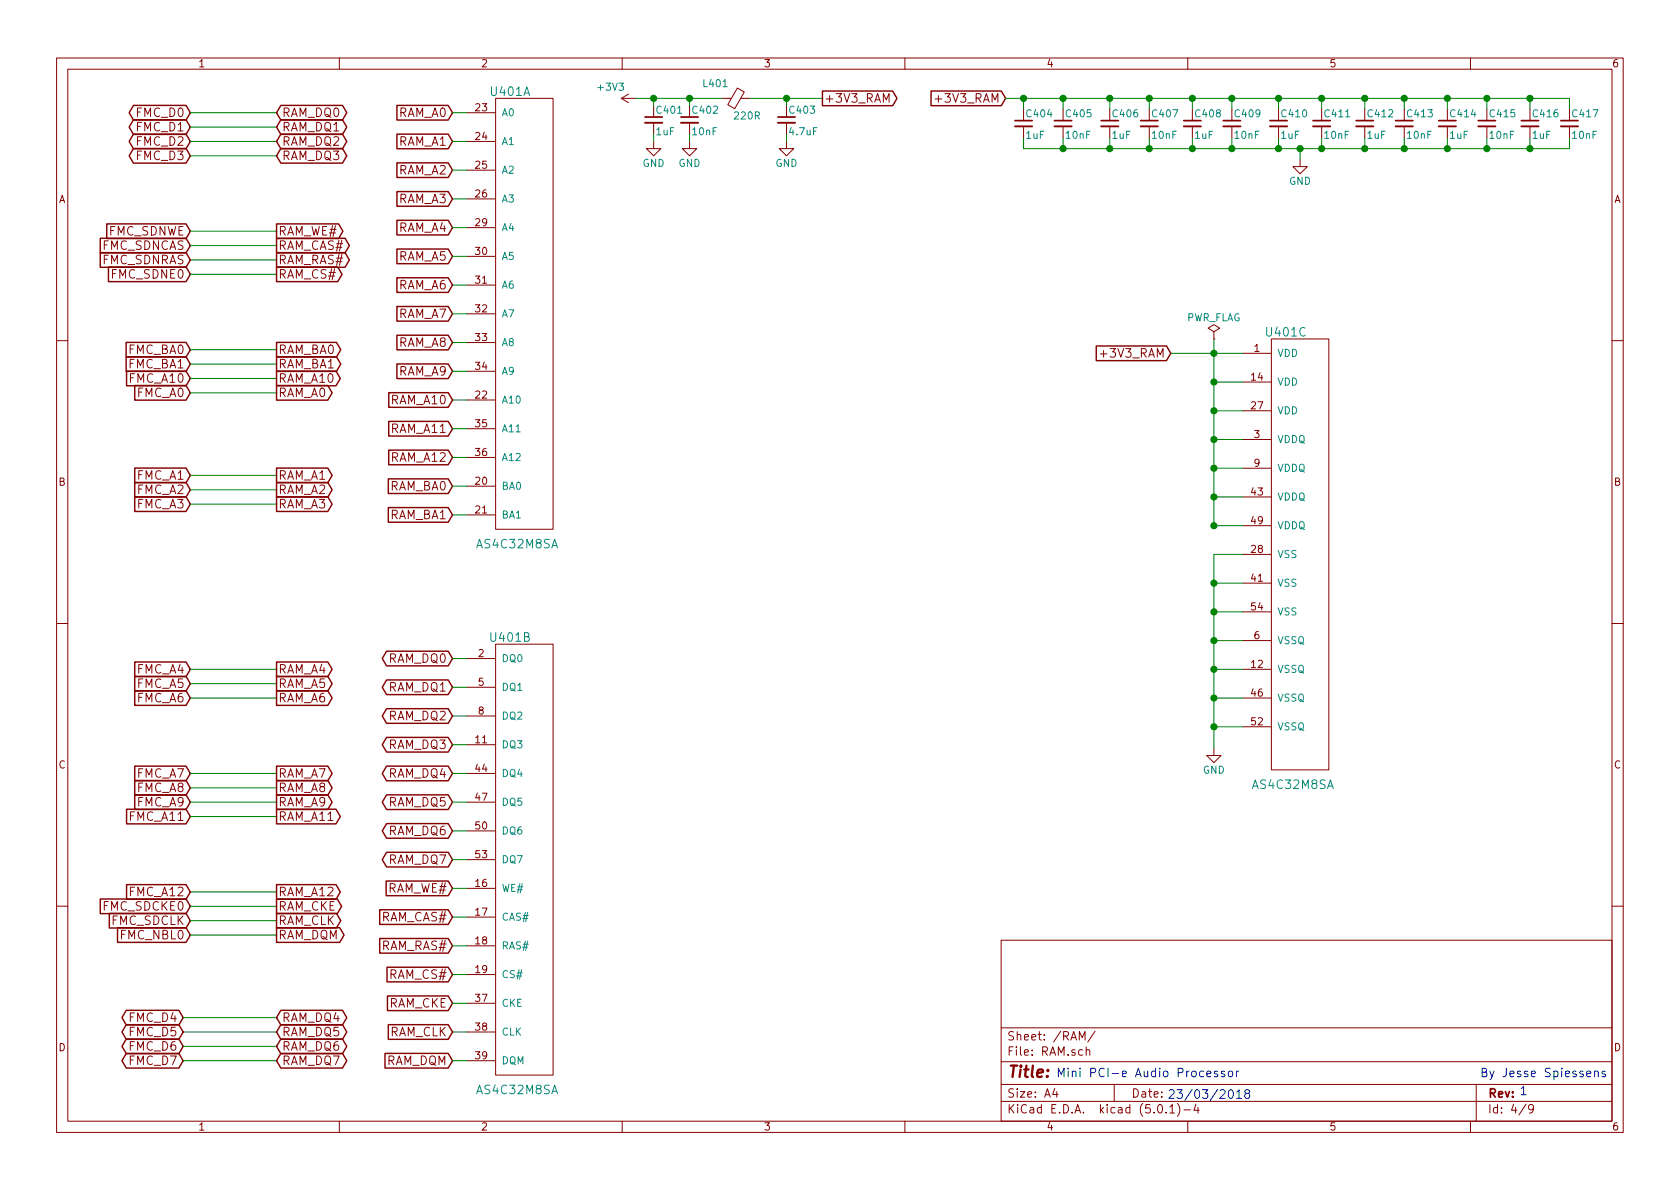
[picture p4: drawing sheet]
EESchema Schematic File Version 2
LIBS:power
LIBS:device
LIBS:switches
LIBS:relays
LIBS:motors
LIBS:transistors
LIBS:conn
LIBS:linear
LIBS:regul
LIBS:74xx
LIBS:cmos4000
LIBS:adc-dac
LIBS:memory
LIBS:xilinx
LIBS:microcontrollers
LIBS:dsp
LIBS:microchip
LIBS:analog_switches
LIBS:motorola
LIBS:texas
LIBS:intel
LIBS:audio
LIBS:interface
LIBS:digital-audio
LIBS:philips
LIBS:display
LIBS:cypress
LIBS:siliconi
LIBS:opto
LIBS:atmel
LIBS:contrib
LIBS:valves
LIBS:STM32
LIBS:SDRAM
LIBS:CODEC
LIBS:TVS_ARRAY
LIBS:BUCK
LIBS:LDO
LIBS:BOOST
LIBS:CONNECTOR
LIBS:POWER_SW
LIBS:EMI_GASKET
LIBS:LED
LIBS:Main board-cache
EELAYER 25 0
EELAYER END
$Descr A4 11693 8268
encoding utf-8
Sheet 4 9
Title ""
Date ""
Rev ""
Comp ""
Comment1 ""
Comment2 ""
Comment3 ""
Comment4 ""
$EndDescr
$Comp
L AS4C32M8SA U401
U 1 1
P 3650 2175
F 0 "U401" H 3550 3725 60  0000 C CNN
F 1 "AS4C32M8SA" H 3600 575 60  0000 C CNN
F 2 "TSSOP:TSSOP-54_P-0.8mm" H 3550 3725 60  0001 C CNN
F 3 "" H 3550 3725 60  0001 C CNN
	1    3650 2175
	1    0    0    -1  
$EndComp
$Comp
L AS4C32M8SA U401
U 2 1
P 3650 5975
F 0 "U401" H 3550 7525 60  0000 C CNN
F 1 "AS4C32M8SA" H 3600 4375 60  0000 C CNN
F 2 "TSSOP:TSSOP-54_P-0.8mm" H 3550 7525 60  0001 C CNN
F 3 "" H 3550 7525 60  0001 C CNN
	2    3650 5975
	1    0    0    -1  
$EndComp
$Comp
L AS4C32M8SA U401
U 3 1
P 9050 3850
F 0 "U401" H 8950 5400 60  0000 C CNN
F 1 "AS4C32M8SA" H 9000 2250 60  0000 C CNN
F 2 "TSSOP:TSSOP-54_P-0.8mm" H 8950 5400 60  0001 C CNN
F 3 "" H 8950 5400 60  0001 C CNN
	3    9050 3850
	1    0    0    -1  
$EndComp
$Comp
L +3V3 #PWR033
U 1 1
P 4425 675
F 0 "#PWR033" H 4425 525 50  0001 C CNN
F 1 "+3V3" V 4500 850 50  0000 C CNN
F 2 "" H 4425 675 50  0001 C CNN
F 3 "" H 4425 675 50  0001 C CNN
	1    4425 675 
	0    -1   -1   0   
$EndComp
$Comp
L Ferrite_Bead_Small L401
U 1 1
P 5125 675
F 0 "L401" V 5225 725 50  0000 L CNN
F 1 "220R" V 5000 500 50  0000 L CNN
F 2 "Inductors_SMD:L_0603" V 5055 675 50  0001 C CNN
F 3 "" H 5125 675 50  0001 C CNN
	1    5125 675 
	0    -1   -1   0   
$EndComp
$Comp
L C_Small C401
U 1 1
P 4550 825
F 0 "C401" H 4560 895 50  0000 L CNN
F 1 "1uF" H 4560 745 50  0000 L CNN
F 2 "Capacitors_SMD:C_0603" H 4550 825 50  0001 C CNN
F 3 "" H 4550 825 50  0001 C CNN
	1    4550 825 
	1    0    0    -1  
$EndComp
$Comp
L C_Small C402
U 1 1
P 4800 825
F 0 "C402" H 4810 895 50  0000 L CNN
F 1 "10nF" H 4810 745 50  0000 L CNN
F 2 "Capacitors_SMD:C_0603" H 4800 825 50  0001 C CNN
F 3 "" H 4800 825 50  0001 C CNN
	1    4800 825 
	1    0    0    -1  
$EndComp
$Comp
L GND #PWR034
U 1 1
P 4550 975
F 0 "#PWR034" H 4550 725 50  0001 C CNN
F 1 "GND" H 4550 825 50  0000 C CNN
F 2 "" H 4550 975 50  0001 C CNN
F 3 "" H 4550 975 50  0001 C CNN
	1    4550 975 
	1    0    0    -1  
$EndComp
$Comp
L GND #PWR035
U 1 1
P 4800 975
F 0 "#PWR035" H 4800 725 50  0001 C CNN
F 1 "GND" H 4800 825 50  0000 C CNN
F 2 "" H 4800 975 50  0001 C CNN
F 3 "" H 4800 975 50  0001 C CNN
	1    4800 975 
	1    0    0    -1  
$EndComp
$Comp
L C_Small C403
U 1 1
P 5475 825
F 0 "C403" H 5485 895 50  0000 L CNN
F 1 "4.7uF" H 5485 745 50  0000 L CNN
F 2 "Capacitors_SMD:C_0805" H 5475 825 50  0001 C CNN
F 3 "" H 5475 825 50  0001 C CNN
	1    5475 825 
	1    0    0    -1  
$EndComp
$Comp
L GND #PWR036
U 1 1
P 5475 975
F 0 "#PWR036" H 5475 725 50  0001 C CNN
F 1 "GND" H 5475 825 50  0000 C CNN
F 2 "" H 5475 975 50  0001 C CNN
F 3 "" H 5475 975 50  0001 C CNN
	1    5475 975 
	1    0    0    -1  
$EndComp
Wire Wire Line
	4425 675  5025 675 
Wire Wire Line
	4550 675  4550 725 
Wire Wire Line
	4800 675  4800 725 
Connection ~ 4550 675 
Connection ~ 4800 675 
Wire Wire Line
	5225 675  5725 675 
Wire Wire Line
	5475 675  5475 725 
Wire Wire Line
	4550 925  4550 975 
Wire Wire Line
	4800 925  4800 975 
Wire Wire Line
	5475 925  5475 975 
Text GLabel 5725 675  2    60   Output ~ 0
+3V3_RAM
Connection ~ 5475 675 
Text GLabel 7000 675  0    60   Input ~ 0
+3V3_RAM
$Comp
L C_Small C404
U 1 1
P 7125 850
F 0 "C404" H 7135 920 50  0000 L CNN
F 1 "1uF" H 7135 770 50  0000 L CNN
F 2 "Capacitors_SMD:C_0603" H 7125 850 50  0001 C CNN
F 3 "" H 7125 850 50  0001 C CNN
	1    7125 850 
	1    0    0    -1  
$EndComp
$Comp
L C_Small C405
U 1 1
P 7400 850
F 0 "C405" H 7410 920 50  0000 L CNN
F 1 "10nF" H 7410 770 50  0000 L CNN
F 2 "Capacitors_SMD:C_0603" H 7400 850 50  0001 C CNN
F 3 "" H 7400 850 50  0001 C CNN
	1    7400 850 
	1    0    0    -1  
$EndComp
$Comp
L C_Small C406
U 1 1
P 7725 850
F 0 "C406" H 7735 920 50  0000 L CNN
F 1 "1uF" H 7735 770 50  0000 L CNN
F 2 "Capacitors_SMD:C_0603" H 7725 850 50  0001 C CNN
F 3 "" H 7725 850 50  0001 C CNN
	1    7725 850 
	1    0    0    -1  
$EndComp
$Comp
L C_Small C407
U 1 1
P 8000 850
F 0 "C407" H 8010 920 50  0000 L CNN
F 1 "10nF" H 8010 770 50  0000 L CNN
F 2 "Capacitors_SMD:C_0603" H 8000 850 50  0001 C CNN
F 3 "" H 8000 850 50  0001 C CNN
	1    8000 850 
	1    0    0    -1  
$EndComp
$Comp
L C_Small C408
U 1 1
P 8300 850
F 0 "C408" H 8310 920 50  0000 L CNN
F 1 "1uF" H 8310 770 50  0000 L CNN
F 2 "Capacitors_SMD:C_0603" H 8300 850 50  0001 C CNN
F 3 "" H 8300 850 50  0001 C CNN
	1    8300 850 
	1    0    0    -1  
$EndComp
$Comp
L C_Small C409
U 1 1
P 8575 850
F 0 "C409" H 8585 920 50  0000 L CNN
F 1 "10nF" H 8585 770 50  0000 L CNN
F 2 "Capacitors_SMD:C_0603" H 8575 850 50  0001 C CNN
F 3 "" H 8575 850 50  0001 C CNN
	1    8575 850 
	1    0    0    -1  
$EndComp
$Comp
L C_Small C410
U 1 1
P 8900 850
F 0 "C410" H 8910 920 50  0000 L CNN
F 1 "1uF" H 8910 770 50  0000 L CNN
F 2 "Capacitors_SMD:C_0603" H 8900 850 50  0001 C CNN
F 3 "" H 8900 850 50  0001 C CNN
	1    8900 850 
	1    0    0    -1  
$EndComp
$Comp
L C_Small C411
U 1 1
P 9200 850
F 0 "C411" H 9210 920 50  0000 L CNN
F 1 "10nF" H 9210 770 50  0000 L CNN
F 2 "Capacitors_SMD:C_0603" H 9200 850 50  0001 C CNN
F 3 "" H 9200 850 50  0001 C CNN
	1    9200 850 
	1    0    0    -1  
$EndComp
$Comp
L C_Small C412
U 1 1
P 9500 850
F 0 "C412" H 9510 920 50  0000 L CNN
F 1 "1uF" H 9510 770 50  0000 L CNN
F 2 "Capacitors_SMD:C_0603" H 9500 850 50  0001 C CNN
F 3 "" H 9500 850 50  0001 C CNN
	1    9500 850 
	1    0    0    -1  
$EndComp
$Comp
L C_Small C413
U 1 1
P 9775 850
F 0 "C413" H 9785 920 50  0000 L CNN
F 1 "10nF" H 9785 770 50  0000 L CNN
F 2 "Capacitors_SMD:C_0603" H 9775 850 50  0001 C CNN
F 3 "" H 9775 850 50  0001 C CNN
	1    9775 850 
	1    0    0    -1  
$EndComp
$Comp
L GND #PWR037
U 1 1
P 9050 1100
F 0 "#PWR037" H 9050 850 50  0001 C CNN
F 1 "GND" H 9050 950 50  0000 C CNN
F 2 "" H 9050 1100 50  0001 C CNN
F 3 "" H 9050 1100 50  0001 C CNN
	1    9050 1100
	1    0    0    -1  
$EndComp
Wire Wire Line
	9500 750  9500 675 
Connection ~ 9500 675 
Wire Wire Line
	9200 750  9200 675 
Connection ~ 9200 675 
Wire Wire Line
	8900 750  8900 675 
Connection ~ 8900 675 
Wire Wire Line
	8575 750  8575 675 
Connection ~ 8575 675 
Wire Wire Line
	8300 750  8300 675 
Connection ~ 8300 675 
Wire Wire Line
	8000 750  8000 675 
Connection ~ 8000 675 
Wire Wire Line
	7725 750  7725 675 
Connection ~ 7725 675 
Wire Wire Line
	7400 750  7400 675 
Connection ~ 7400 675 
Wire Wire Line
	7125 750  7125 675 
Connection ~ 7125 675 
Wire Wire Line
	7125 950  7125 1025
Wire Wire Line
	9500 950  9500 1025
Connection ~ 9500 1025
Wire Wire Line
	9200 950  9200 1025
Connection ~ 9200 1025
Wire Wire Line
	8900 950  8900 1025
Connection ~ 8900 1025
Wire Wire Line
	8575 950  8575 1025
Connection ~ 8575 1025
Wire Wire Line
	8300 950  8300 1025
Connection ~ 8300 1025
Wire Wire Line
	8000 950  8000 1025
Connection ~ 8000 1025
Wire Wire Line
	7725 950  7725 1025
Connection ~ 7725 1025
Wire Wire Line
	7400 950  7400 1025
Connection ~ 7400 1025
$Comp
L C_Small C414
U 1 1
P 10075 850
F 0 "C414" H 10085 920 50  0000 L CNN
F 1 "1uF" H 10085 770 50  0000 L CNN
F 2 "Capacitors_SMD:C_0603" H 10075 850 50  0001 C CNN
F 3 "" H 10075 850 50  0001 C CNN
	1    10075 850 
	1    0    0    -1  
$EndComp
$Comp
L C_Small C415
U 1 1
P 10350 850
F 0 "C415" H 10360 920 50  0000 L CNN
F 1 "10nF" H 10360 770 50  0000 L CNN
F 2 "Capacitors_SMD:C_0603" H 10350 850 50  0001 C CNN
F 3 "" H 10350 850 50  0001 C CNN
	1    10350 850 
	1    0    0    -1  
$EndComp
$Comp
L C_Small C416
U 1 1
P 10650 850
F 0 "C416" H 10660 920 50  0000 L CNN
F 1 "1uF" H 10660 770 50  0000 L CNN
F 2 "Capacitors_SMD:C_0603" H 10650 850 50  0001 C CNN
F 3 "" H 10650 850 50  0001 C CNN
	1    10650 850 
	1    0    0    -1  
$EndComp
$Comp
L C_Small C417
U 1 1
P 10925 850
F 0 "C417" H 10935 920 50  0000 L CNN
F 1 "10nF" H 10935 770 50  0000 L CNN
F 2 "Capacitors_SMD:C_0603" H 10925 850 50  0001 C CNN
F 3 "" H 10925 850 50  0001 C CNN
	1    10925 850 
	1    0    0    -1  
$EndComp
Wire Wire Line
	10925 675  10925 750 
Wire Wire Line
	10925 1025 10925 950 
Wire Wire Line
	9775 750  9775 675 
Connection ~ 9775 675 
Wire Wire Line
	10075 750  10075 675 
Connection ~ 10075 675 
Wire Wire Line
	10350 750  10350 675 
Connection ~ 10350 675 
Wire Wire Line
	10650 750  10650 675 
Connection ~ 10650 675 
Wire Wire Line
	10650 950  10650 1025
Connection ~ 10650 1025
Wire Wire Line
	10350 950  10350 1025
Connection ~ 10350 1025
Wire Wire Line
	10075 950  10075 1025
Connection ~ 10075 1025
Wire Wire Line
	9775 950  9775 1025
Connection ~ 9775 1025
Wire Wire Line
	7125 1025 10925 1025
Wire Wire Line
	10925 675  7000 675 
Wire Wire Line
	9050 1100 9050 1025
Connection ~ 9050 1025
Text GLabel 1325 775  0    60   BiDi ~ 0
FMC_D0
Text GLabel 1325 875  0    60   BiDi ~ 0
FMC_D1
Text GLabel 1325 975  0    60   BiDi ~ 0
FMC_D2
Text GLabel 1325 1075 0    60   BiDi ~ 0
FMC_D3
Text GLabel 1325 1600 0    60   Input ~ 0
FMC_SDNWE
Text GLabel 1325 1700 0    60   Input ~ 0
FMC_SDNCAS
Text GLabel 1325 1800 0    60   Input ~ 0
FMC_SDNRAS
Text GLabel 1325 1900 0    60   Input ~ 0
FMC_SDNE0
Text GLabel 1325 2425 0    60   Input ~ 0
FMC_BA0
Text GLabel 1325 2525 0    60   Input ~ 0
FMC_BA1
Text GLabel 1325 2625 0    60   Input ~ 0
FMC_A10
Text GLabel 1325 2725 0    60   Input ~ 0
FMC_A0
Text GLabel 1325 3300 0    60   Input ~ 0
FMC_A1
Text GLabel 1325 3400 0    60   Input ~ 0
FMC_A2
Text GLabel 1325 3500 0    60   Input ~ 0
FMC_A3
Text GLabel 1325 4650 0    60   Input ~ 0
FMC_A4
Text GLabel 1325 4750 0    60   Input ~ 0
FMC_A5
Text GLabel 1325 4850 0    60   Input ~ 0
FMC_A6
Text GLabel 1275 7375 0    60   BiDi ~ 0
FMC_D7
Text GLabel 1275 7275 0    60   BiDi ~ 0
FMC_D6
Text GLabel 1275 7175 0    60   BiDi ~ 0
FMC_D5
Text GLabel 1275 7075 0    60   BiDi ~ 0
FMC_D4
Text GLabel 1325 6500 0    60   Input ~ 0
FMC_NBL0
Text GLabel 1325 6400 0    60   Input ~ 0
FMC_SDCLK
Text GLabel 1325 6300 0    60   Input ~ 0
FMC_SDCKE0
Text GLabel 1325 6200 0    60   Input ~ 0
FMC_A12
Text GLabel 1325 5675 0    60   Input ~ 0
FMC_A11
Text GLabel 1325 5575 0    60   Input ~ 0
FMC_A9
Text GLabel 1325 5475 0    60   Input ~ 0
FMC_A8
Text GLabel 1325 5375 0    60   Input ~ 0
FMC_A7
Wire Wire Line
	1275 7375 1925 7375
Wire Wire Line
	1275 7275 1925 7275
Wire Wire Line
	1275 7175 1925 7175
Wire Wire Line
	1275 7075 1925 7075
Wire Wire Line
	1325 6500 1925 6500
Wire Wire Line
	1325 6400 1925 6400
Wire Wire Line
	1325 6300 1925 6300
Wire Wire Line
	1325 6200 1925 6200
Wire Wire Line
	1325 5675 1925 5675
Wire Wire Line
	1325 5575 1925 5575
Wire Wire Line
	1325 5475 1925 5475
Wire Wire Line
	1325 5375 1925 5375
Wire Wire Line
	1325 4850 1925 4850
Wire Wire Line
	1325 4750 1925 4750
Wire Wire Line
	1325 4650 1925 4650
Wire Wire Line
	1325 3500 1925 3500
Wire Wire Line
	1325 3400 1925 3400
Wire Wire Line
	1325 3300 1925 3300
Wire Wire Line
	1325 2725 1925 2725
Wire Wire Line
	1325 2625 1925 2625
Wire Wire Line
	1325 2525 1925 2525
Wire Wire Line
	1325 2425 1925 2425
Wire Wire Line
	1325 1900 1925 1900
Wire Wire Line
	1325 1800 1925 1800
Wire Wire Line
	1325 1700 1925 1700
Wire Wire Line
	1325 1600 1925 1600
Wire Wire Line
	1325 1075 1925 1075
Wire Wire Line
	1325 975  1925 975 
Wire Wire Line
	1325 875  1925 875 
Wire Wire Line
	1325 775  1925 775 
Text GLabel 1925 775  2    60   BiDi ~ 0
RAM_DQ0
Text GLabel 1925 875  2    60   BiDi ~ 0
RAM_DQ1
Text GLabel 1925 975  2    60   BiDi ~ 0
RAM_DQ2
Text GLabel 1925 1075 2    60   BiDi ~ 0
RAM_DQ3
Text GLabel 1925 1600 2    60   Output ~ 0
RAM_WE#
Text GLabel 1925 1700 2    60   Output ~ 0
RAM_CAS#
Text GLabel 1925 1800 2    60   Output ~ 0
RAM_RAS#
Text GLabel 1925 1900 2    60   Output ~ 0
RAM_CS#
Text GLabel 1925 2425 2    60   Output ~ 0
RAM_BA0
Text GLabel 1925 2525 2    60   Output ~ 0
RAM_BA1
Text GLabel 1925 2625 2    60   Output ~ 0
RAM_A10
Text GLabel 1925 2725 2    60   Output ~ 0
RAM_A0
Text GLabel 1925 3300 2    60   Output ~ 0
RAM_A1
Text GLabel 1925 3400 2    60   Output ~ 0
RAM_A2
Text GLabel 1925 3500 2    60   Output ~ 0
RAM_A3
Text GLabel 1925 4650 2    60   Output ~ 0
RAM_A4
Text GLabel 1925 4750 2    60   Output ~ 0
RAM_A5
Text GLabel 1925 4850 2    60   Output ~ 0
RAM_A6
Text GLabel 1925 5375 2    60   Output ~ 0
RAM_A7
Text GLabel 1925 5475 2    60   Output ~ 0
RAM_A8
Text GLabel 1925 5575 2    60   Output ~ 0
RAM_A9
Text GLabel 1925 5675 2    60   Output ~ 0
RAM_A11
Text GLabel 1925 6200 2    60   Output ~ 0
RAM_A12
Text GLabel 1925 6300 2    60   Output ~ 0
RAM_CKE
Text GLabel 1925 6400 2    60   Output ~ 0
RAM_CLK
Text GLabel 1925 6500 2    60   Output ~ 0
RAM_DQM
Text GLabel 1925 7075 2    60   BiDi ~ 0
RAM_DQ4
Text GLabel 1925 7175 2    60   BiDi ~ 0
RAM_DQ5
Text GLabel 1925 7275 2    60   BiDi ~ 0
RAM_DQ6
Text GLabel 1925 7375 2    60   BiDi ~ 0
RAM_DQ7
Text GLabel 3150 4575 0    60   BiDi ~ 0
RAM_DQ0
Text GLabel 3150 4775 0    60   BiDi ~ 0
RAM_DQ1
Text GLabel 3150 4975 0    60   BiDi ~ 0
RAM_DQ2
Text GLabel 3150 5175 0    60   BiDi ~ 0
RAM_DQ3
Text GLabel 3150 5375 0    60   BiDi ~ 0
RAM_DQ4
Text GLabel 3150 5575 0    60   BiDi ~ 0
RAM_DQ5
Text GLabel 3150 5775 0    60   BiDi ~ 0
RAM_DQ6
Text GLabel 3150 5975 0    60   BiDi ~ 0
RAM_DQ7
Text GLabel 3150 6175 0    60   Input ~ 0
RAM_WE#
Text GLabel 3150 6375 0    60   Input ~ 0
RAM_CAS#
Text GLabel 3150 6575 0    60   Input ~ 0
RAM_RAS#
Text GLabel 3150 6775 0    60   Input ~ 0
RAM_CS#
Text GLabel 3150 6975 0    60   Input ~ 0
RAM_CKE
Text GLabel 3150 7175 0    60   Input ~ 0
RAM_CLK
Text GLabel 3150 7375 0    60   Input ~ 0
RAM_DQM
Text GLabel 3150 2175 0    60   Input ~ 0
RAM_A7
Text GLabel 3150 2375 0    60   Input ~ 0
RAM_A8
Text GLabel 3150 2575 0    60   Input ~ 0
RAM_A9
Text GLabel 3150 2975 0    60   Input ~ 0
RAM_A11
Text GLabel 3150 975  0    60   Input ~ 0
RAM_A1
Text GLabel 3150 1175 0    60   Input ~ 0
RAM_A2
Text GLabel 3150 1375 0    60   Input ~ 0
RAM_A3
Text GLabel 3150 1575 0    60   Input ~ 0
RAM_A4
Text GLabel 3150 1775 0    60   Input ~ 0
RAM_A5
Text GLabel 3150 1975 0    60   Input ~ 0
RAM_A6
Text GLabel 3150 3375 0    60   Input ~ 0
RAM_BA0
Text GLabel 3150 3575 0    60   Input ~ 0
RAM_BA1
Text GLabel 3150 2775 0    60   Input ~ 0
RAM_A10
Text GLabel 3150 775  0    60   Input ~ 0
RAM_A0
Text GLabel 3150 3175 0    60   Input ~ 0
RAM_A12
Wire Wire Line
	3150 775  3250 775 
Wire Wire Line
	3150 975  3250 975 
Wire Wire Line
	3250 1175 3150 1175
Wire Wire Line
	3150 1375 3250 1375
Wire Wire Line
	3150 1575 3250 1575
Wire Wire Line
	3250 1775 3150 1775
Wire Wire Line
	3150 1975 3250 1975
Wire Wire Line
	3250 2175 3150 2175
Wire Wire Line
	3150 2375 3250 2375
Wire Wire Line
	3250 2575 3150 2575
Wire Wire Line
	3150 2775 3250 2775
Wire Wire Line
	3150 2975 3250 2975
Wire Wire Line
	3150 3175 3250 3175
Wire Wire Line
	3250 3375 3150 3375
Wire Wire Line
	3150 3575 3250 3575
Wire Wire Line
	3150 4575 3250 4575
Wire Wire Line
	3150 4775 3250 4775
Wire Wire Line
	3250 4975 3150 4975
Wire Wire Line
	3150 5175 3250 5175
Wire Wire Line
	3250 5375 3150 5375
Wire Wire Line
	3150 5575 3250 5575
Wire Wire Line
	3150 5775 3250 5775
Wire Wire Line
	3250 5975 3150 5975
Wire Wire Line
	3150 6175 3250 6175
Wire Wire Line
	3250 6375 3150 6375
Wire Wire Line
	3150 6575 3250 6575
Wire Wire Line
	3250 6775 3150 6775
Wire Wire Line
	3150 6975 3250 6975
Wire Wire Line
	3150 7175 3250 7175
Wire Wire Line
	3150 7375 3250 7375
Text GLabel 8150 2450 0    60   Input ~ 0
+3V3_RAM
Wire Wire Line
	8150 2450 8650 2450
Wire Wire Line
	8650 2650 8450 2650
Connection ~ 8450 2450
Wire Wire Line
	8450 2850 8650 2850
Connection ~ 8450 2650
Wire Wire Line
	8450 3050 8650 3050
Connection ~ 8450 2850
Wire Wire Line
	8450 3250 8650 3250
Connection ~ 8450 3050
Wire Wire Line
	8450 3450 8650 3450
Connection ~ 8450 3250
Wire Wire Line
	8450 3650 8650 3650
Connection ~ 8450 3450
Connection ~ 8450 3650
Wire Wire Line
	8450 2350 8450 3650
$Comp
L GND #PWR038
U 1 1
P 8450 5200
F 0 "#PWR038" H 8450 4950 50  0001 C CNN
F 1 "GND" H 8450 5050 50  0000 C CNN
F 2 "" H 8450 5200 50  0001 C CNN
F 3 "" H 8450 5200 50  0001 C CNN
	1    8450 5200
	1    0    0    -1  
$EndComp
Wire Wire Line
	8650 5050 8450 5050
Wire Wire Line
	8450 3850 8450 5200
Wire Wire Line
	8650 4850 8450 4850
Connection ~ 8450 5050
Wire Wire Line
	8650 4650 8450 4650
Connection ~ 8450 4850
Wire Wire Line
	8650 4450 8450 4450
Connection ~ 8450 4650
Wire Wire Line
	8650 4250 8450 4250
Connection ~ 8450 4450
Wire Wire Line
	8650 4050 8450 4050
Connection ~ 8450 4250
Wire Wire Line
	8650 3850 8450 3850
Connection ~ 8450 4050
Text Notes 8125 7650 0    60   ~ 0
23/03/2018
Text Notes 10575 7625 0    60   ~ 0
1
Text Notes 7350 7500 0    60   ~ 0
Mini PCI-e Audio Processor
Text Notes 10300 7500 0    60   ~ 0
By Jesse Spiessens
$Comp
L PWR_FLAG #FLG039
U 1 1
P 8450 2350
F 0 "#FLG039" H 8450 2425 50  0001 C CNN
F 1 "PWR_FLAG" H 8450 2500 50  0000 C CNN
F 2 "" H 8450 2350 50  0001 C CNN
F 3 "" H 8450 2350 50  0001 C CNN
	1    8450 2350
	1    0    0    -1  
$EndComp
$EndSCHEMATC
